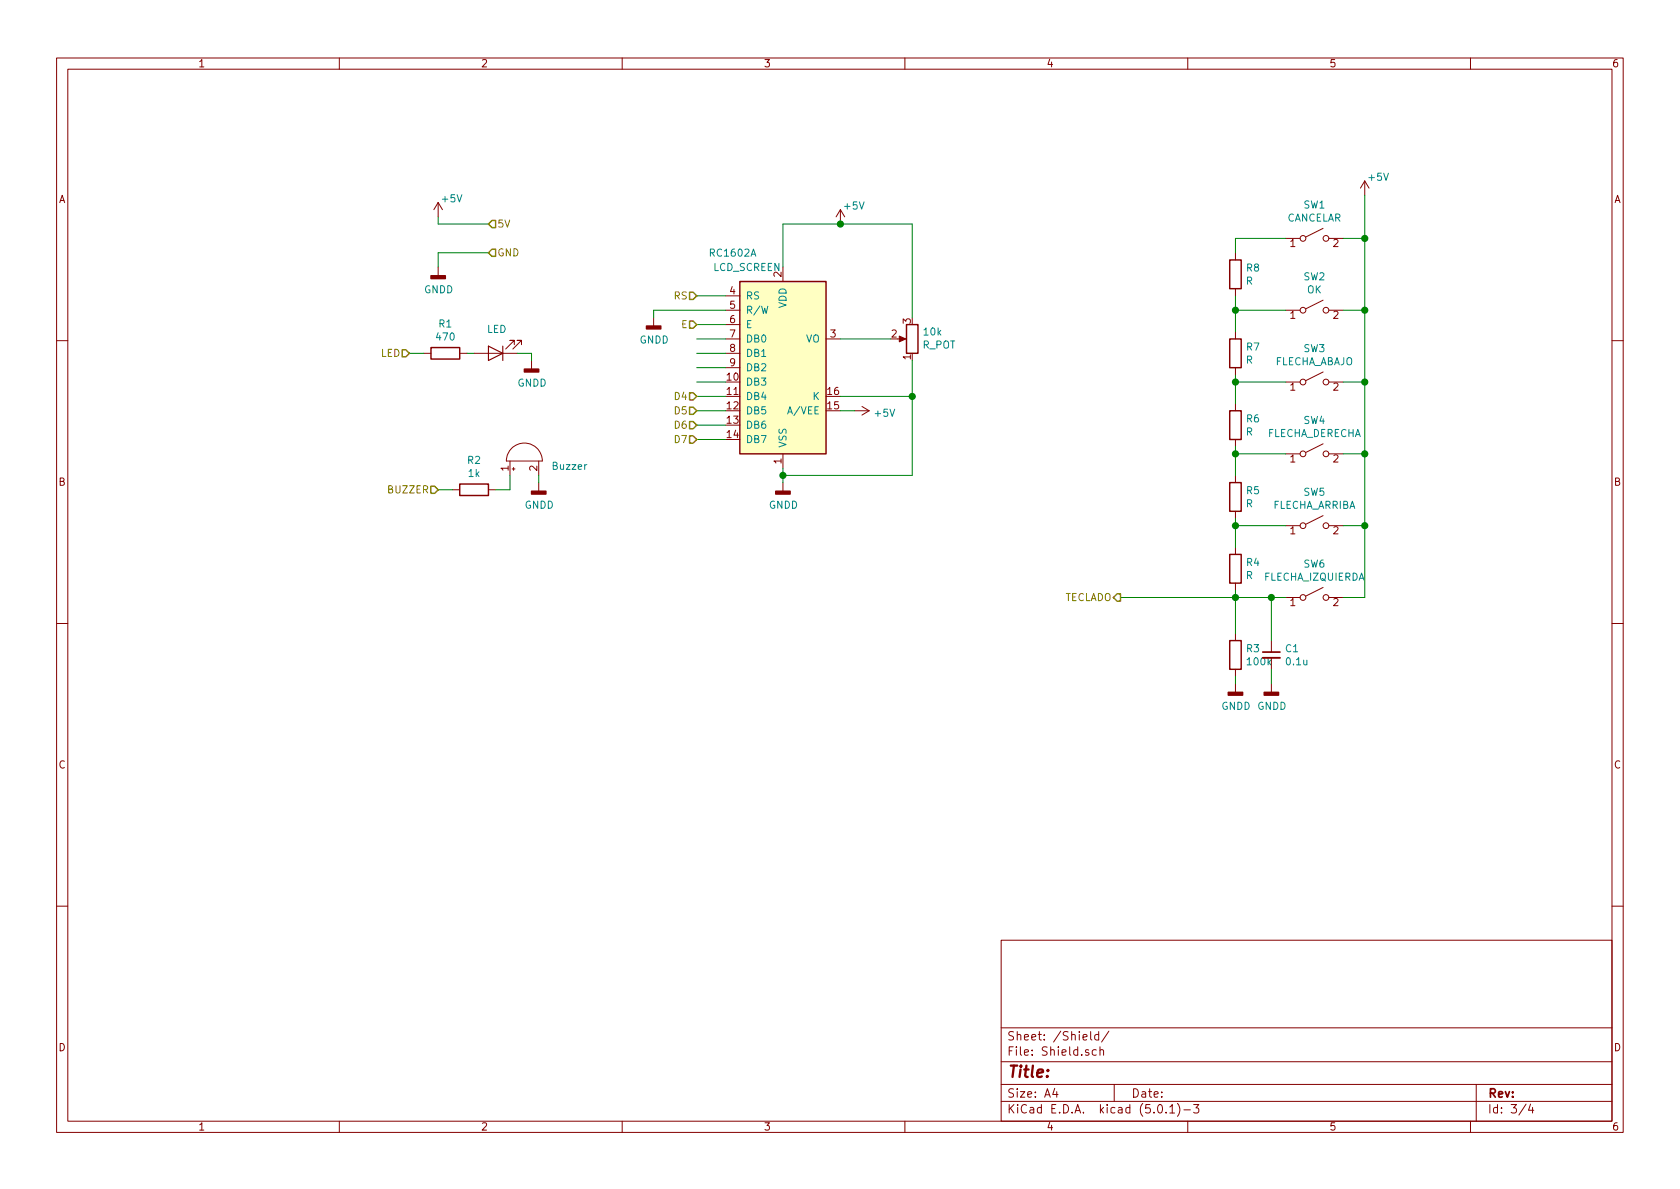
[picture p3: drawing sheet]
<svg xmlns="http://www.w3.org/2000/svg" width="297mm" height="210mm" viewBox="0 0 297 210" stroke-linecap="round" stroke-linejoin="round" font-family="sans-serif">
<g fill="none" stroke="#840000" stroke-width=".18">
<path d="M10 10.3h277v189.9h-277zM12 12.2h273v186.1h-273zM60 10.3v1.9M110 10.3v1.9M160 10.3v1.9M210 10.3v1.9M260 10.3v1.9M77.5 35.8l-.8 1.3M77.5 35.8v2.5M77.5 35.8l.7 1.3M148.6 37.1l-.8 1.2M148.6 37.1v2.5"/>
<path d="M148.6 37.1l.8 1.2M241.3 32l-.8 1.3M241.3 32v2.5M241.3 32l.8 1.3M77.5 47.2v1.6M115.6 56.1v1.6M128.3 59.9h2.5M128.3 52.3h2.5M128.3 54.9h2.5M128.3 57.4h2.5M138.4 47.2v2.6M146 59.9h2.6"/>
<path d="M158.7 59.9h1.1M218.4 44.7v1.3M218.4 51v1.3M218.4 58.7v1.2M227.3 54.9h2.6M227.3 42.2h2.6M233.9 40.4l-3 1.5M233.9 53.1l-3 1.5M234.9 54.9h2.6M234.9 42.2h2.6M10 60.2h2M74.9 62.5h1.3"/>
<path d="M81.3 62.5h1.2M83.8 62.5h7.6M90.7 79.1a3.2 3.2 0 0 1 3.3-.4 3.2 3.2 0 0 1 1.9 2.8h-6.4a3.3 3.3 0 0 1 1.2-2.4zM90.9 61v-.8h-.7h.7l-1.5 1.5M92.2 61v-.8h-.8h.8l-1.5 1.5M94 63.7v1.6M128.3 62.5h2.5M128.3 65h2.5M151.1 72.6h2.6M152.4 71.9l1.3 .7M153.7 72.6l-1.3 .8M218.4 65v1.3"/>
<path d="M218.4 71.4v1.2M218.4 77.7v1.3M227.3 67.6h2.6M233.9 65.8l-3 1.5M233.9 78.5l-3 1.5M234.9 67.6h2.6M285 60.2h2M80 86.6h1.3M86.4 86.6h1.2M90.2 81.5v2.6M90.6 82.9h.5M90.8 82.7v.5"/>
<path d="M95.2 81.5v2.6M95.2 85.3v1.6M138.4 80.3v2.5M138.4 85.3v1.6M218.4 84.1v1.2M218.4 90.4v1.3M218.4 96.8v1.2M227.3 80.3h2.6M227.3 93h2.6M233.9 91.2l-3 1.5M234.9 80.3h2.6M234.9 93h2.6"/>
<path d="M10 110.3h2M218.4 103.1v1.3M218.4 112v1.3M218.4 118.4v1.2M224.8 113.3v2M224.8 116.3v2.1M227.3 105.7h2.6M233.9 103.9l-3 1.5M234.9 105.7h2.6M285 110.3h2M218.4 120.9v1.5M224.8 120.9v1.5"/>
<path d="M10 160.2h2M177 166.3h108v32h-108zM285 160.2h2M60 198.3v1.9M110 198.3v1.9M160 198.3v1.9M177 194.8h108M177 191.8h108M177 187.8h108M177 181.8h108M186.5 192.5l-.4 1h1M186.8 193v1"/>
<path d="M192.8 182.4v1.3l.3 .2M193.8 185.7l-.4-.1-.3 .3 .1 .6 .2 .1 .4-.1M194.3 183l-.5-.1-.3 .3 .1 .6 .2 .1 .5-.1M194.3 182.4v1.5M194.5 185.7l.2-.1 .3 .1 .1 .9M194.5 185.1v1.5M196.1 182.3l-1.3 2M197 191.8v3M204.8 195.5l.4-.2a.94 .94 0 0 1 0 1.5 .79 .79 0 0 1-.4-1.3zM206.2 196.7v.1M206.8 195.8l.5-.5v1.5M206.8 196.8h.9"/>
<path d="M208.2 195.1a1.71 1.71 0 0 1 0 2.3M209.3 196.3h1.2M210 198.3v1.9M211 195.3h1l-.5 .6 .4 .1v.7l-.2 .1-.7-.1M260 198.3v1.9M261 191.8v6.5M269.8 195.2l-1.2 2M270.6 195.2l-.3 1.1h.9M271 195.8v1"/>
<circle cx="230.4" cy="54.9" r=".51"/>
<circle cx="230.4" cy="42.2" r=".51"/>
<circle cx="234.4" cy="54.9" r=".51"/>
<circle cx="234.4" cy="42.2" r=".51"/>
<circle cx="230.4" cy="67.6" r=".51"/>
<circle cx="234.4" cy="67.6" r=".51"/>
<circle cx="230.4" cy="80.3" r=".51"/>
<circle cx="230.4" cy="93" r=".51"/>
<circle cx="234.4" cy="80.3" r=".51"/>
<circle cx="234.4" cy="93" r=".51"/>
<circle cx="230.4" cy="105.7" r=".51"/>
<circle cx="234.4" cy="105.7" r=".51"/>
</g>
<path d="M130.8 49.8h15.2v30.5h-15.2z" fill="#ffffc2" stroke="#ffffc2" stroke-width=".18"/>
<path d="M130.8 49.8h15.2v30.5h-15.2zM160.3 57.4h2v5.1h-2zM217.4 46h2.1v5h-2.1zM217.4 59.9h2.1v5.1h-2.1zM76.2 61.5h5.1v2h-5.1zM217.4 72.6h2.1v5.1h-2.1zM81.3 85.6h5.1v2h-5.1zM217.4 85.3h2.1v5.1h-2.1zM217.4 98h2.1v5.1h-2.1zM217.4 113.3h2.1v5.1h-2.1z" fill="none" stroke="#840000" stroke-width=".25"/>
<g fill="none" stroke="#008400" stroke-width=".18">
<path d="M77.5 38.3v1.3h8.9M241.3 34.5v71.2h-3.8M86.4 44.7h-8.9v2.5M123.2 59.9h5.1M123.2 52.3h5.1M123.2 57.4h5.1M128.3 54.9h-12.7v1.2M138.4 47.2v-7.6h22.9v16.5M148.6 59.9h8.9M218.4 54.9h8.9M218.4 52.3v6.4M227.3 42.2h-8.9v2.5"/>
<path d="M237.5 54.9h3.8M237.5 42.2h3.8M72.4 62.5h2.5M82.5 62.5h1.3M91.4 62.5h2.6v1.2M123.2 72.6h5.1M123.2 70.1h5.1M123.2 75.2h5.1M123.2 77.7h5.1M123.2 62.5h5.1M123.2 65h5.1M123.2 67.6h5.1"/>
<path d="M148.6 72.6h2.5M148.6 70.1h12.7M161.3 63.7v20.4h-22.9M218.4 67.6h8.9M218.4 66.3v5.1M218.4 79v5.1M237.5 67.6h3.8M77.5 86.6h2.5M90.2 84.1v2.5h-2.6M95.2 84.1v1.2M138.4 82.8v2.5M218.4 80.3h8.9"/>
<path d="M218.4 93h8.9M218.4 91.7v5.1M237.5 80.3h3.8M237.5 93h3.8M198.1 105.7h29.2M218.4 104.4v7.6M218.4 119.6v1.3M224.8 105.7v7.6M224.8 118.4v2.5"/>
</g>
<g fill="#840000" stroke="#840000" stroke-width=".25">
<path d="M137.2 86.9h2.5v.5h-2.5z"/>
<path d="M114.3 57.7h2.5v.5h-2.5z"/>
<path d="M92.7 65.3h2.5v.5h-2.5z"/>
<path d="M94 86.9h2.5v.5h-2.5z"/>
<path d="M76.2 48.8h2.5v.5h-2.5z"/>
<path d="M217.2 122.4h2.5v.5h-2.5z"/>
<path d="M223.5 122.4h2.6v.5h-2.6z"/>
</g>
<path d="M159 59.4l1.1 .5-1.1 .5z" fill="#840000" stroke="#840000" stroke-width=".18"/>
<g fill="#008400" stroke="#008400" stroke-width=".25">
<circle cx="138.4" cy="84.1" r=".51"/>
<circle cx="161.3" cy="70.1" r=".51"/>
<circle cx="148.6" cy="39.6" r=".51"/>
<circle cx="241.3" cy="42.2" r=".51"/>
<circle cx="241.3" cy="54.9" r=".51"/>
<circle cx="241.3" cy="67.6" r=".51"/>
<circle cx="241.3" cy="80.3" r=".51"/>
<circle cx="241.3" cy="93" r=".51"/>
<circle cx="218.4" cy="105.7" r=".51"/>
<circle cx="218.4" cy="93" r=".51"/>
<circle cx="218.4" cy="80.3" r=".51"/>
<circle cx="218.4" cy="67.6" r=".51"/>
<circle cx="218.4" cy="54.9" r=".51"/>
<circle cx="224.8" cy="105.7" r=".51"/>
</g>
<path d="M86.4 61.2l2.5 1.3-2.5 1.2zM88.9 61.2v2.5" fill="none" stroke="#840000" stroke-width=".2"/>
<path d="M87 39h.6v1.3h-.6l-.6-.7zM87 44.1h.6v1.2h-.6l-.6-.6zM121.9 51.7h.7l.6 .6-.6 .7h-.7zM121.9 56.8h.7l.6 .6-.6 .6h-.7zM71.1 61.8h.7l.6 .7-.6 .6h-.7zM121.9 77.1h.7l.6 .6-.6 .7h-.7zM121.9 74.5h.7l.6 .7-.6 .6h-.7zM121.9 72h.7l.6 .6-.6 .7h-.7zM121.9 69.5h.7l.6 .6-.6 .6h-.7zM76.2 86h.6l.7 .6-.7 .6h-.6zM197.5 105h.6v1.3h-.6l-.7-.6z" fill="none" stroke="#848400" stroke-width=".25"/>
<path d="M223.3 116.3h3" fill="none" stroke="#840000" stroke-width=".33"/>
<path d="M223.3 115.3h3" fill="none" stroke="#840000" stroke-width=".3"/>
<text font-size="2.8" fill="#840000" x="178" y="190.5">Title:</text>
<g font-size="2.1" fill="#840000">
<text x="178" y="184">Sheet: /Shield/</text>
<text x="178" y="186.7">File: Shield.sch</text>
<text x="178" y="196.9">KiCad E.D.A. kicad (5.0.1)-3</text>
<text x="178" y="194.1">Size: A4</text>
<text x="200" y="194.1">Date:</text>
<text x="263" y="194.1">Rev:</text>
<text x="263" y="196.9">Id: 3/4</text>
</g>
<g font-size="1.8" fill="#840000">
<text x="35" y="11.9">1</text>
<text x="85" y="11.9">2</text>
<text x="135" y="11.9">3</text>
<text x="185" y="11.9">4</text>
<text x="235" y="11.9">5</text>
<text x="285" y="11.9">6</text>
<text x="10.4" y="35.9">A</text>
<text x="285.4" y="35.9">A</text>
<text x="228.1" y="43.7">1</text>
<text x="235.7" y="43.7">2</text>
<text x="129.1" y="52.1">4</text>
<text x="138.2" y="49" transform="rotate(-90 138.2 49)">2</text>
<text x="129.1" y="54.6">5</text>
<text x="129.1" y="57.1">6</text>
<text x="129.1" y="59.7">7</text>
<text x="146.8" y="59.7">3</text>
<text x="157.6" y="59.7">2</text>
<text x="161" y="57.2" transform="rotate(-90 161 57.2)">3</text>
<text x="228.1" y="56.4">1</text>
<text x="235.7" y="56.4">2</text>
<text x="129.1" y="62.2">8</text>
<text x="129.1" y="64.8">9</text>
<text x="161" y="63.6" transform="rotate(-90 161 63.6)">1</text>
<text x="128.6" y="67.3">10</text>
<text x="128.6" y="69.8">11</text>
<text x="146.4" y="69.8">16</text>
<text x="228.1" y="69.1">1</text>
<text x="235.7" y="69.1">2</text>
<text x="128.6" y="72.4">12</text>
<text x="128.6" y="74.9">13</text>
<text x="128.6" y="77.5">14</text>
<text x="146.4" y="72.4">15</text>
<text x="89.9" y="83.3" transform="rotate(-90 89.9 83.3)">1</text>
<text x="95" y="83.3" transform="rotate(-90 95 83.3)">2</text>
<text x="138.2" y="82" transform="rotate(-90 138.2 82)">1</text>
<text x="228.1" y="81.8">1</text>
<text x="235.7" y="81.8">2</text>
<text x="10.4" y="85.9">B</text>
<text x="285.4" y="85.9">B</text>
<text x="228.1" y="94.5">1</text>
<text x="235.7" y="94.5">2</text>
<text x="228.1" y="107.2">1</text>
<text x="235.7" y="107.2">2</text>
<text x="10.4" y="135.9">C</text>
<text x="285.4" y="135.9">C</text>
<text x="10.4" y="185.9">D</text>
<text x="285.4" y="185.9">D</text>
<text x="35" y="199.9">1</text>
<text x="85" y="199.9">2</text>
<text x="135" y="199.9">3</text>
<text x="185" y="199.9">4</text>
<text x="235" y="199.9">5</text>
<text x="285" y="199.9">6</text>
</g>
<g font-size="1.8" fill="#008484">
<text x="78.3" y="35.8">+5V</text>
<text x="242.1" y="32">+5V</text>
<text x="149.4" y="37.1">+5V</text>
<text x="227.5" y="39.2">CANCELAR</text>
<text x="230.5" y="36.9">SW1</text>
<text x="125.7" y="45.4">RC1602A</text>
<text x="126.1" y="47.9">LCD_SCREEN</text>
<text x="75" y="51.9">GNDD</text>
<text x="131.8" y="53">RS</text>
<text x="220.3" y="50.3">R</text>
<text x="220.4" y="48">R8</text>
<text x="230.5" y="49.6">SW2</text>
<text x="231.1" y="51.9">OK</text>
<text x="77.6" y="57.9">R1</text>
<text x="86.1" y="58.9">LED</text>
<text x="131.8" y="55.5">R/W</text>
<text x="131.8" y="58">E</text>
<text x="139.1" y="54.5" transform="rotate(-90 139.1 54.5)">VDD</text>
<text x="163.4" y="59.3">10k</text>
<text x="77.3" y="60.2">470</text>
<text x="113.1" y="60.8">GNDD</text>
<text x="131.8" y="60.6">DB0</text>
<text x="131.8" y="63.1">DB1</text>
<text x="131.8" y="65.7">DB2</text>
<text x="142.5" y="60.6">VO</text>
<text x="163.1" y="61.6">R_POT</text>
<text x="220.3" y="64.3">R</text>
<text x="220.4" y="62">R7</text>
<text x="225.2" y="64.6">FLECHA_ABAJO</text>
<text x="230.5" y="62.3">SW3</text>
<text x="91.5" y="68.4">GNDD</text>
<text x="131.8" y="68.2">DB3</text>
<text x="131.8" y="70.7">DB4</text>
<text x="143.8" y="70.7">K</text>
<text x="131.8" y="73.3">DB5</text>
<text x="131.8" y="75.8">DB6</text>
<text x="139.7" y="73.3">A/VEE</text>
<text x="154.8" y="73.7">+5V</text>
<text x="220.3" y="77">R</text>
<text x="220.4" y="74.7">R6</text>
<text x="224" y="77.3">FLECHA_DERECHA</text>
<text x="230.5" y="75">SW4</text>
<text x="82.7" y="82">R2</text>
<text x="97.8" y="83.1">Buzzer</text>
<text x="131.8" y="78.4">DB7</text>
<text x="139.1" y="79.2" transform="rotate(-90 139.1 79.2)">VSS</text>
<text x="82.9" y="84.3">1k</text>
<text x="92.8" y="90">GNDD</text>
<text x="135.9" y="90">GNDD</text>
<text x="220.3" y="89.7">R</text>
<text x="220.4" y="87.4">R5</text>
<text x="224.9" y="90">FLECHA_ARRIBA</text>
<text x="230.5" y="87.7">SW5</text>
<text x="220.4" y="100.1">R4</text>
<text x="230.5" y="100.4">SW6</text>
<text x="220.3" y="102.4">R</text>
<text x="223.5" y="102.7">FLECHA_IZQUIERDA</text>
<text x="220.4" y="115.3">R3</text>
<text x="220.6" y="117.6">100k</text>
<text x="227.3" y="115.3">C1</text>
<text x="227.5" y="117.6">0.1u</text>
<text x="216" y="125.5">GNDD GNDD</text>
</g>
<g font-size="1.8" fill="#848400">
<text x="87.9" y="40.3">5V</text>
<text x="87.9" y="45.3">GND</text>
<text x="119.2" y="53">RS</text>
<text x="120.5" y="58">E</text>
<text x="67.3" y="63.1">LED</text>
<text x="119.4" y="70.7">D4</text>
<text x="119.4" y="75.8">D6</text>
<text x="119.4" y="73.3">D5</text>
<text x="119.4" y="78.4">D7</text>
<text x="68.8" y="87.2">BUZZER</text>
<text x="188" y="106.3">TECLADO</text>
</g>
</svg>
